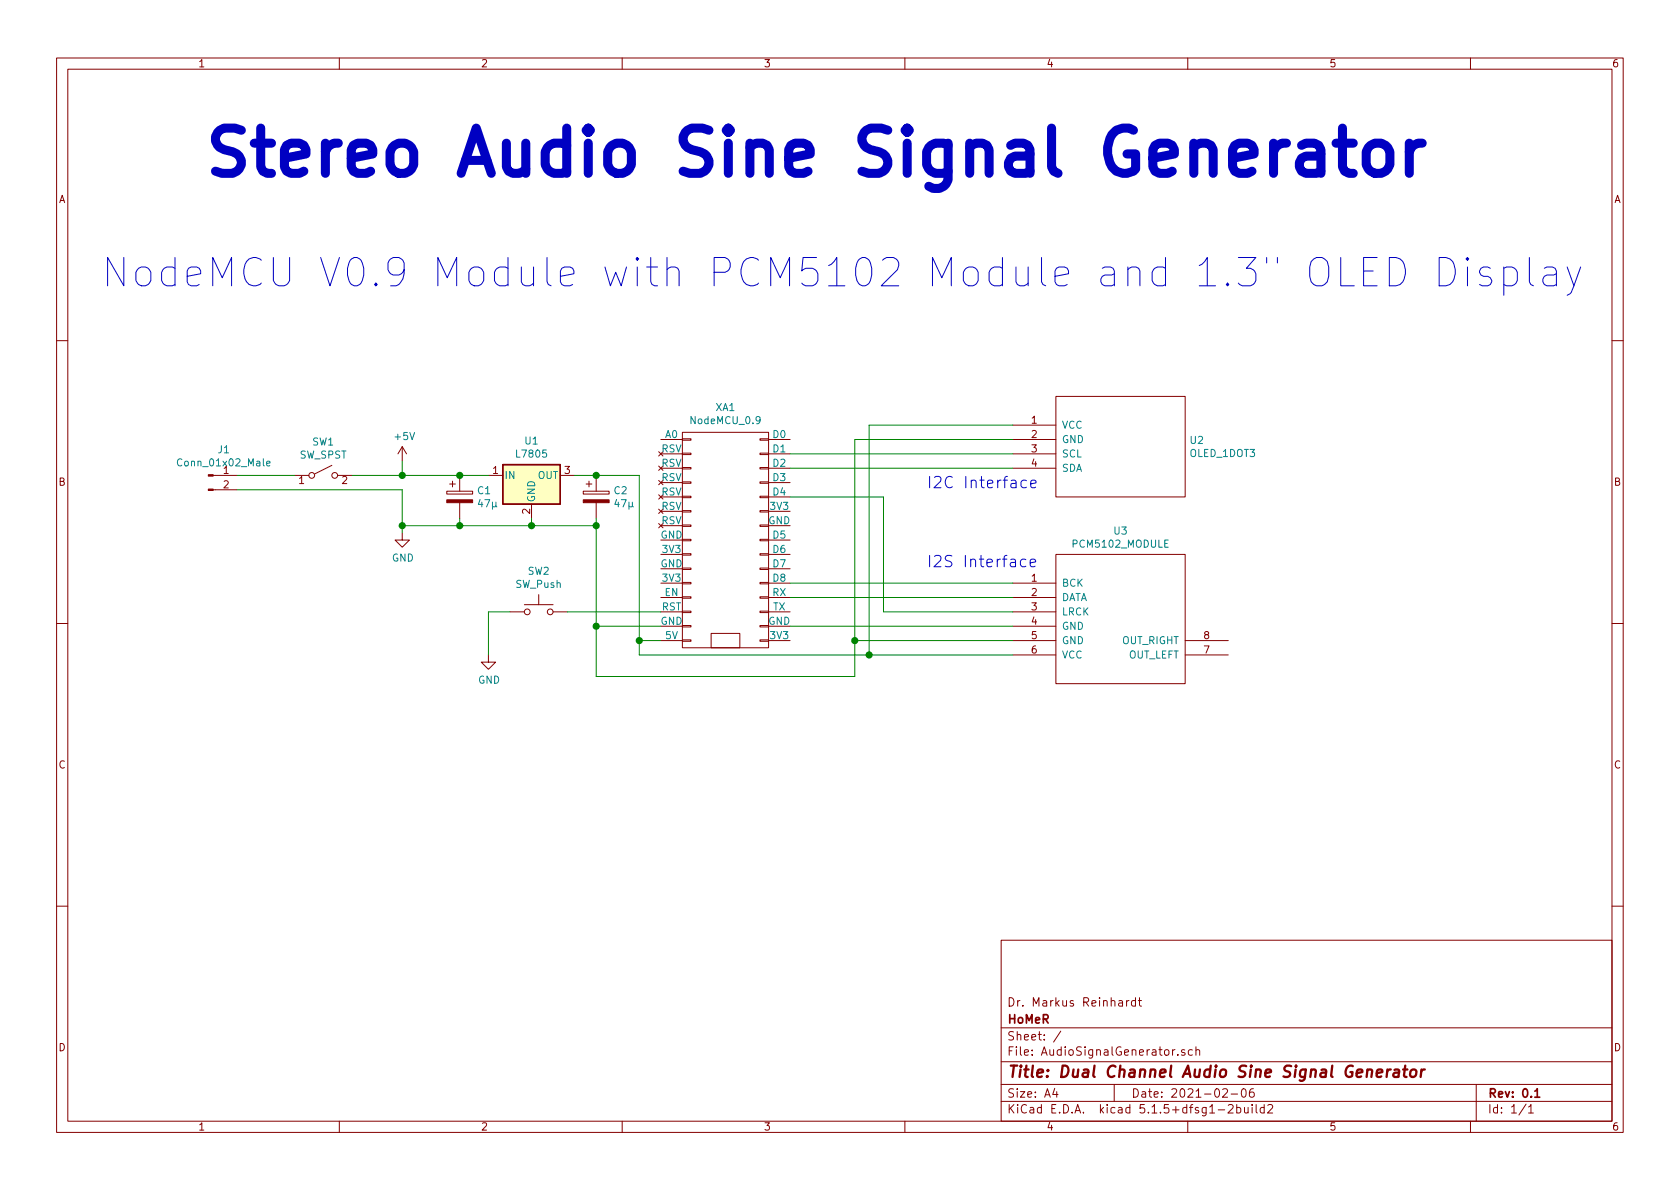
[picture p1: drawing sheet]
EESchema Schematic File Version 4
EELAYER 30 0
EELAYER END
$Descr A4 11693 8268
encoding utf-8
Sheet 1 1
Title "Dual Channel Audio Sine Signal Generator"
Date "2021-02-06"
Rev "0.1"
Comp "HoMeR"
Comment1 "Dr. Markus Reinhardt"
Comment2 ""
Comment3 ""
Comment4 ""
$EndDescr
$Comp
L Connector:Conn_01x02_Male J1
U 1 1
P 1450 3300
F 0 "J1" H 1558 3481 50  0000 C CNN
F 1 "Conn_01x02_Male" H 1558 3390 50  0000 C CNN
F 2 "" H 1450 3300 50  0001 C CNN
F 3 "~" H 1450 3300 50  0001 C CNN
	1    1450 3300
	1    0    0    -1  
$EndComp
$Comp
L power:+5V #PWR01
U 1 1
P 2800 3200
F 0 "#PWR01" H 2800 3050 50  0001 C CNN
F 1 "+5V" H 2815 3373 50  0000 C CNN
F 2 "" H 2800 3200 50  0001 C CNN
F 3 "" H 2800 3200 50  0001 C CNN
	1    2800 3200
	1    0    0    -1  
$EndComp
$Comp
L power:GND #PWR02
U 1 1
P 2800 3700
F 0 "#PWR02" H 2800 3450 50  0001 C CNN
F 1 "GND" H 2805 3527 50  0000 C CNN
F 2 "" H 2800 3700 50  0001 C CNN
F 3 "" H 2800 3700 50  0001 C CNN
	1    2800 3700
	1    0    0    -1  
$EndComp
$Comp
L nodemcu:NodeMCU_0.9 XA1
U 1 1
P 5050 3750
F 0 "XA1" H 5050 4675 50  0000 C CNN
F 1 "NodeMCU_0.9" H 5050 4584 50  0000 C CNN
F 2 "" H 5300 3750 50  0000 C CNN
F 3 "" H 5300 3750 50  0000 C CNN
	1    5050 3750
	1    0    0    -1  
$EndComp
Text Notes 1400 1250 0    315  ~ 63
Stereo Audio Sine Signal Generator
$Comp
L OLED_1DOT3:OLED_1DOT3 U2
U 1 1
P 7800 3100
F 0 "U2" H 8278 3146 50  0000 L CNN
F 1 "OLED_1DOT3" H 8278 3055 50  0000 L CNN
F 2 "MODULE" H 7800 3100 50  0001 C CNN
F 3 "DOCUMENTATION" H 7800 3100 50  0001 C CNN
	1    7800 3100
	1    0    0    -1  
$EndComp
$Comp
L PCM5102_MODULE:PCM5102_MODULE U3
U 1 1
P 7800 4300
F 0 "U3" H 7800 4915 50  0000 C CNN
F 1 "PCM5102_MODULE" H 7800 4824 50  0000 C CNN
F 2 "MODULE" H 7800 4300 50  0001 C CNN
F 3 "DOCUMENTATION" H 7800 4300 50  0001 C CNN
	1    7800 4300
	1    0    0    -1  
$EndComp
Wire Wire Line
	2800 3300 2800 3200
Wire Wire Line
	2800 3400 2800 3650
Wire Wire Line
	4150 3650 4150 4350
Wire Wire Line
	4150 4350 4600 4350
Wire Wire Line
	4600 4450 4450 4450
Wire Wire Line
	3200 3300 2800 3300
Connection ~ 2800 3300
Wire Wire Line
	5500 4350 7050 4350
Wire Wire Line
	7050 4450 5950 4450
Wire Wire Line
	5950 4450 5950 4700
Wire Wire Line
	5950 4700 4150 4700
Wire Wire Line
	4150 4700 4150 4350
Connection ~ 4150 4350
Wire Wire Line
	4450 4450 4450 4550
Connection ~ 4450 4450
Wire Wire Line
	4450 4550 6050 4550
Wire Wire Line
	6050 4550 6050 2950
Wire Wire Line
	6050 2950 7050 2950
Connection ~ 6050 4550
Wire Wire Line
	6050 4550 7050 4550
Wire Wire Line
	5950 4450 5950 3050
Wire Wire Line
	5950 3050 7050 3050
Connection ~ 5950 4450
Wire Wire Line
	5500 3250 7050 3250
Wire Wire Line
	5500 3150 7050 3150
Wire Wire Line
	5500 4050 7050 4050
Wire Wire Line
	5500 4150 7050 4150
Wire Wire Line
	5500 3450 6150 3450
Wire Wire Line
	6150 3450 6150 4250
Wire Wire Line
	6150 4250 7050 4250
Text Notes 700  2000 0    197  ~ 0
NodeMCU V0.9 Module with PCM5102 Module and 1.3" OLED Display
Text Notes 6450 3400 0    79   ~ 0
I2C Interface
Text Notes 6450 3950 0    79   ~ 0
I2S Interface
$Comp
L Switch:SW_SPST SW1
U 1 1
P 2250 3300
F 0 "SW1" H 2250 3535 50  0000 C CNN
F 1 "SW_SPST" H 2250 3444 50  0000 C CNN
F 2 "" H 2250 3300 50  0001 C CNN
F 3 "~" H 2250 3300 50  0001 C CNN
	1    2250 3300
	1    0    0    -1  
$EndComp
Wire Wire Line
	1650 3400 2800 3400
Wire Wire Line
	1650 3300 2050 3300
Wire Wire Line
	2450 3300 2800 3300
$Comp
L power:GND #PWR03
U 1 1
P 3400 4550
F 0 "#PWR03" H 3400 4300 50  0001 C CNN
F 1 "GND" H 3405 4377 50  0000 C CNN
F 2 "" H 3400 4550 50  0001 C CNN
F 3 "" H 3400 4550 50  0001 C CNN
	1    3400 4550
	1    0    0    -1  
$EndComp
Wire Wire Line
	3400 4250 3400 4550
$Comp
L Regulator_Linear:L7805 U1
U 1 1
P 3700 3300
F 0 "U1" H 3700 3542 50  0000 C CNN
F 1 "L7805" H 3700 3451 50  0000 C CNN
F 2 "" H 3725 3150 50  0001 L CIN
F 3 "http://www.st.com/content/ccc/resource/technical/document/datasheet/41/4f/b3/b0/12/d4/47/88/CD00000444.pdf/files/CD00000444.pdf/jcr:content/translations/en.CD00000444.pdf" H 3700 3250 50  0001 C CNN
	1    3700 3300
	1    0    0    -1  
$EndComp
$Comp
L Device:CP C1
U 1 1
P 3200 3450
F 0 "C1" H 3318 3496 50  0000 L CNN
F 1 "47µ" H 3318 3405 50  0000 L CNN
F 2 "" H 3238 3300 50  0001 C CNN
F 3 "~" H 3200 3450 50  0001 C CNN
	1    3200 3450
	1    0    0    -1  
$EndComp
$Comp
L Device:CP C2
U 1 1
P 4150 3450
F 0 "C2" H 4268 3496 50  0000 L CNN
F 1 "47µ" H 4268 3405 50  0000 L CNN
F 2 "" H 4188 3300 50  0001 C CNN
F 3 "~" H 4150 3450 50  0001 C CNN
	1    4150 3450
	1    0    0    -1  
$EndComp
Wire Wire Line
	3200 3650 2800 3650
Connection ~ 3200 3650
Wire Wire Line
	3200 3650 3200 3600
Connection ~ 2800 3650
Wire Wire Line
	2800 3650 2800 3700
Wire Wire Line
	3200 3650 3700 3650
Wire Wire Line
	3700 3650 3700 3600
Wire Wire Line
	3700 3650 4150 3650
Wire Wire Line
	4150 3650 4150 3600
Connection ~ 3700 3650
Connection ~ 4150 3650
Wire Wire Line
	4000 3300 4150 3300
Wire Wire Line
	4150 3300 4450 3300
Wire Wire Line
	4450 3300 4450 4450
Connection ~ 4150 3300
Wire Wire Line
	3400 3300 3200 3300
Connection ~ 3200 3300
Wire Wire Line
	3950 4250 4600 4250
Wire Wire Line
	3550 4250 3400 4250
$Comp
L Switch:SW_Push SW2
U 1 1
P 3750 4250
F 0 "SW2" H 3750 4535 50  0000 C CNN
F 1 "SW_Push" H 3750 4444 50  0000 C CNN
F 2 "" H 3750 4450 50  0001 C CNN
F 3 "~" H 3750 4450 50  0001 C CNN
	1    3750 4250
	1    0    0    -1  
$EndComp
$EndSCHEMATC
